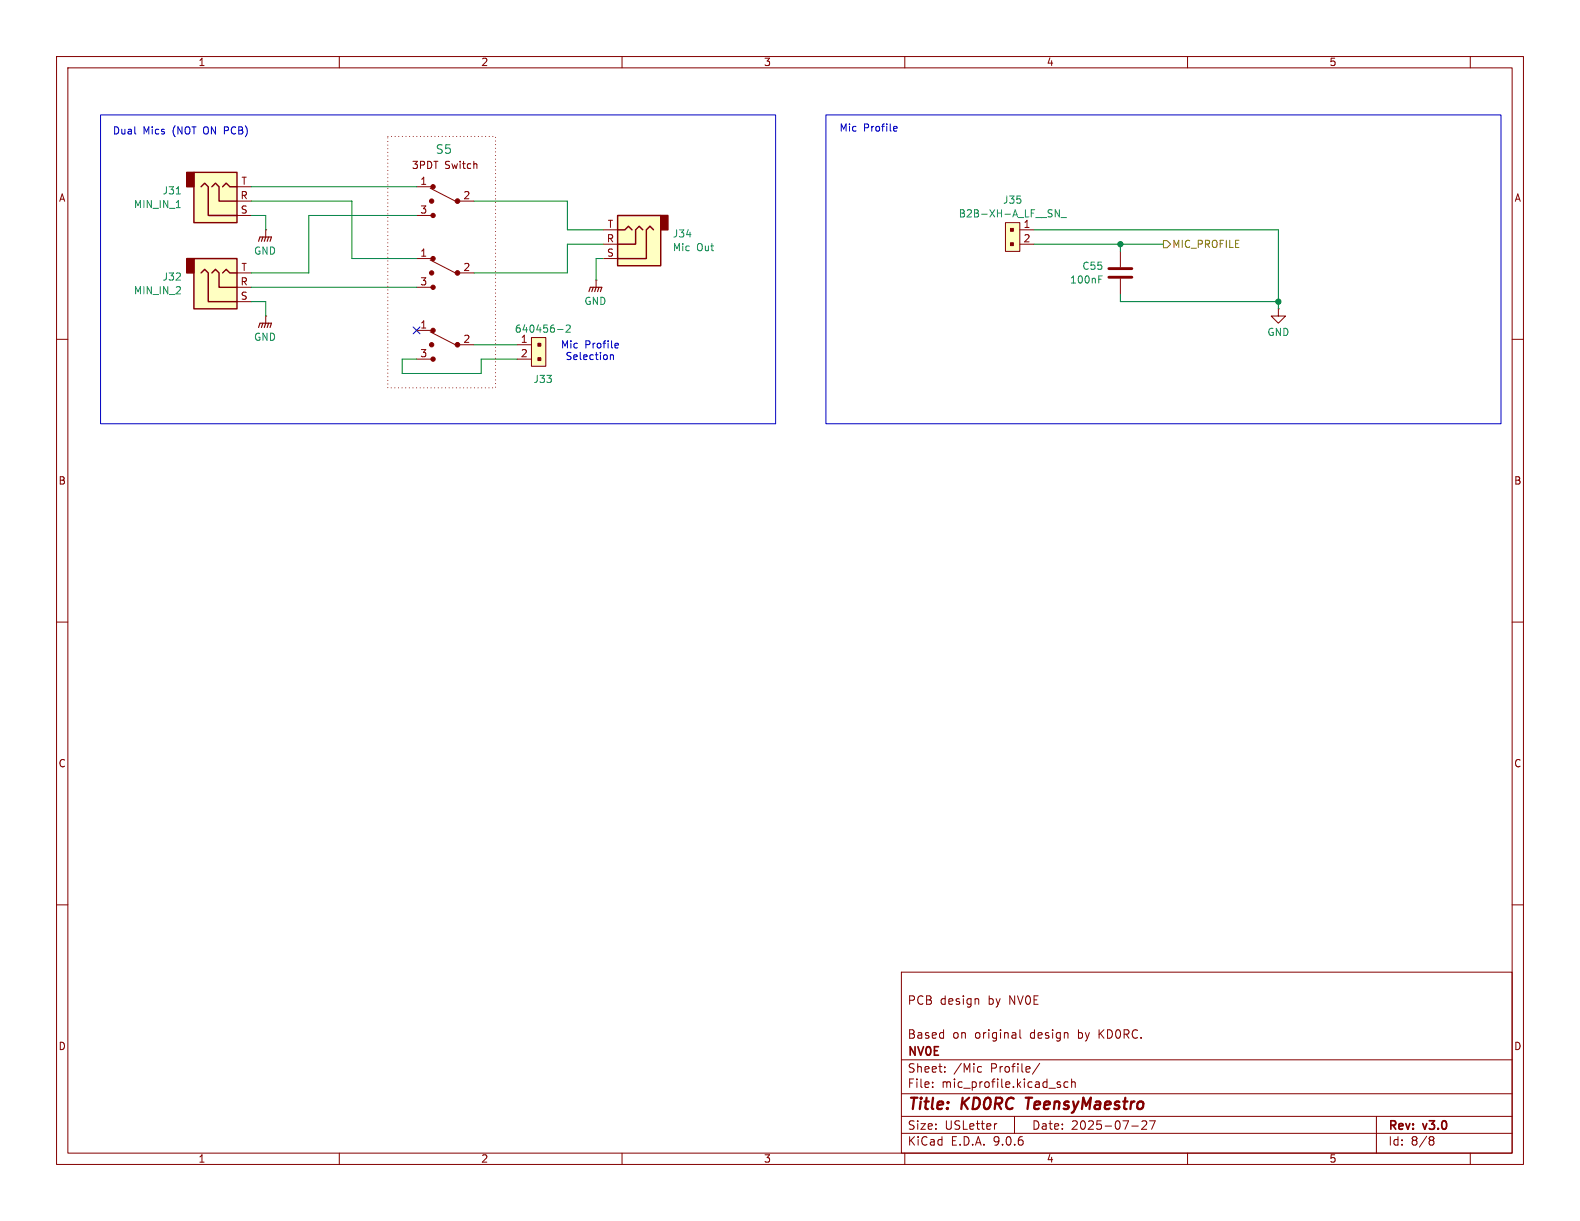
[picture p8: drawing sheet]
<svg xmlns="http://www.w3.org/2000/svg" width="279mm" height="216mm" viewBox="0 0 279 216" stroke-linecap="round" stroke-linejoin="round" font-family="sans-serif">
<g fill="none" stroke="#840000" stroke-width=".18">
<path d="M10 10h259.4v195.9h-259.4zM12 12h255.4v191.9h-255.4zM60 10v2M110 10v2M160 10v2M210 10v2M260 10v2M47 40.6h.1M47 40.6v1.3M10 60h2M267.4 60h2M10 110h2"/>
<path d="M267.4 110h2M10 160h2M159.4 171.9h108v32h-108zM172.9 176.6l.2 .2v.8M267.4 160h2M159.4 197.4h108M159.4 193.4h108M159.4 187.4h108M164.9 192.1v.2M164.9 191.4v.1M167.1 189.4v.2M167.1 188.7v.1"/>
<path d="M173.1 188.6l.5 .1M173.6 189.5l-.5 .1M176.3 198.7l-.3 .1M179.4 197.4v3M180.4 182.1v1.3l.2 .2M183.9 188l-1.3 1.9M187 191.7l.5 .2 .1 .2-.2 .2-.5-.1M187 191.4h.5M188.9 191.4l-.5-.1-.3 .3v.4l.2 .2h.6M189.5 191.4l.2-.1 .4 .1v.9M189.5 190.8v1.5M200.1 199.1h1.2"/>
<path d="M202.7 198.3v.5l-.8 .9h.9M203.3 198.2h1l-.7 1.5M243.4 197.4v6.5M60 203.9v2M110 203.9v2M159.4 200.4h108M160 203.9v2M210 203.9v2M253 201l.4 .1 .2 .2-.3 .3M253 201.6h.3M253.3 201.6l.2 .2 .1 .4-.2 .2-.4 .1M260 203.9v2"/>
</g>
<path d="M181.4 194.1h1.1M181.9 194.1l-.2 2" fill="none" stroke="#840000" stroke-width=".4"/>
<path d="M45.7 42.7l.3-.8h2l-.2 .8M46.5 41.9l-.3 .8M47 41.9l-.3 .8M47.5 41.9l-.3 .8" fill="none" stroke="#840000" stroke-width=".2"/>
<path d="M109.2 38.1h7.6v8.9h-7.6z" fill="#ffffc2"/>
<path d="M116.8 38.1h1.3v2.5h-1.3z" fill="#840000" stroke="#840000" stroke-width=".25"/>
<path d="M109.2 38.1h7.6v8.9h-7.6zM109.2 40.6h1.3l.6-.6 .7 .6M113.7 40.6l-.7-.6-.6 .6v2.6h-3.2M115.6 40.6l-.7-.6-.6 .6v5.1h-5.1" fill="none" stroke="#840000" stroke-width=".25"/>
<path d="M106.7 45.7h2.5M106.7 43.2h2.5M106.7 40.6h2.5" fill="none" stroke="#840000" stroke-width=".18"/>
<path d="M94 59.7h2.5v5.1h-2.5z" fill="#ffffc2"/>
<path d="M94 59.7h2.5v5.1h-2.5zM198.1 44.5v2.7M198.1 49.3v2.8M226.1 54.6v1.3h-1.3l1.3 1.3 1.2-1.3h-1.2M226.1 54.6h.1M91.4 61h2.6M91.4 63.5h2.6" fill="none" stroke="#840000" stroke-width=".18"/>
<g fill="#840000" stroke="#840000" stroke-width=".18">
<path d="M95.1 60.7h.5v.5h-.5z"/>
<path d="M95.1 63.2h.5v.6h-.5z"/>
</g>
<path d="M98.6 58.3h1M100.1 57.6l.5-.1 .2 .3-.7 .9h.7M194.3 49.4h.4M194.3 48.8h.6" fill="none" stroke="#008484" stroke-width=".18"/>
<path d="M196.1 47.5h4.1M196.1 49h4.1" fill="none" stroke="#840000" stroke-width=".51"/>
<path d="M177.8 39.4h2.5v5.1h-2.5z" fill="#ffffc2"/>
<g fill="none" stroke="#840000" stroke-width=".18">
<path d="M177.8 39.4h2.5v5.1h-2.5zM47 55.9h.1M47 55.9v1.3M73.7 45.7h2.5M73.7 50.8h2.5M73.7 58.4h2.5M76.1 46l4.4 2.3M76.1 58.7l4.4 2.3M81.3 48.3h2.5M105.4 49.5h.1M105.4 49.5v1.3M180.3 40.6h2.6"/>
<path d="M180.3 43.2h2.6M73.7 63.5h2.5M81.3 61h2.5"/>
</g>
<g fill="#840000" stroke="#840000" stroke-width=".18">
<path d="M178.7 40.4h.5v.5h-.5z"/>
<path d="M178.7 42.9h.5v.5h-.5z"/>
<circle cx="80.9" cy="48.3" r=".41"/>
<circle cx="76.6" cy="45.7" r=".38"/>
<circle cx="76.6" cy="50.8" r=".38"/>
<circle cx="76.3" cy="48.3" r=".38"/>
<circle cx="80.9" cy="61" r=".41"/>
<circle cx="76.6" cy="58.4" r=".38"/>
<circle cx="76.6" cy="63.5" r=".38"/>
<circle cx="76.3" cy="61" r=".38"/>
</g>
<path d="M186.6 37.1l.7 1.3v-1.3M187.6 38.5h1" fill="none" stroke="#008484" stroke-width=".18"/>
<path d="M45.7 57.9l.3-.7h2l-.2 .7M46.5 57.2l-.3 .7M47 57.2l-.3 .7M47.5 57.2l-.3 .7M104.1 51.6l.3-.8h2l-.2 .8M104.9 50.8l-.3 .8M105.4 50.8l-.2 .8M105.9 50.8l-.2 .8" fill="none" stroke="#840000" stroke-width=".2"/>
<path d="M34.3 30.5h7.6v8.9h-7.6z" fill="#ffffc2"/>
<path d="M33 30.5h1.3v2.5h-1.3z" fill="#840000" stroke="#840000" stroke-width=".25"/>
<path d="M34.3 30.5h7.6v8.9h-7.6zM35.6 33l.6-.6 .6 .6v5.1h5.1M37.5 33l.6-.6 .6 .6v2.6h3.2M39.4 33l.6-.6 .6 .6h1.3" fill="none" stroke="#840000" stroke-width=".25"/>
<path d="M41.9 38.1h2.5M41.9 35.6h2.5M41.9 33h2.5" fill="none" stroke="#840000" stroke-width=".18"/>
<path d="M31.2 34.3h.7M31.2 36.7h.7" fill="none" stroke="#008484" stroke-width=".18"/>
<path d="M34.3 45.7h7.6v8.9h-7.6z" fill="#ffffc2"/>
<path d="M33 45.7h1.3v2.6h-1.3z" fill="#840000" stroke="#840000" stroke-width=".25"/>
<path d="M34.3 45.7h7.6v8.9h-7.6zM35.6 48.3l.6-.7 .6 .7v5h5.1M37.5 48.3l.6-.7 .6 .7v2.5h3.2M39.4 48.3l.6-.7 .6 .7h1.3" fill="none" stroke="#840000" stroke-width=".25"/>
<path d="M73.7 33h2.5M73.7 38.1h2.5M76.1 33.3l4.4 2.3M81.3 35.6h2.5M41.9 53.3h2.5M41.9 50.8h2.5M41.9 48.3h2.5" fill="none" stroke="#840000" stroke-width=".18"/>
<g fill="#840000" stroke="#840000" stroke-width=".18">
<circle cx="80.9" cy="35.6" r=".41"/>
<circle cx="76.6" cy="33" r=".38"/>
<circle cx="76.6" cy="38.1" r=".38"/>
<circle cx="76.3" cy="35.6" r=".38"/>
</g>
<path d="M205.7 42.5h.7l.6 .7-.6 .6h-.7z" fill="none" stroke="#848400" stroke-width=".18"/>
<g fill="none" stroke="#008400" stroke-width=".18">
<path d="M44.4 35.6h17.8v10.1h11.5M44.4 38.1h2.6v2.5M44.4 33h29.3M73.7 38.1h-19.1v10.2h-10.2M83.8 35.6h16.5v5h6.4M44.4 53.3h2.6v2.6M44.4 50.8h29.3M106.7 43.2h-6.4v5.1h-16.5M106.7 45.7h-1.3v3.8M182.9 40.6h43.2v14M182.9 43.2h22.8M198.1 52.1v1.2h28"/>
<path d="M198.1 43.2v1.3M73.7 63.5h-2.6v2.5h14v-2.5h6.3M83.8 61h7.6"/>
</g>
<path d="M73.1 57.8l1.2 1.2M74.3 57.8l-1.2 1.2" fill="none" stroke="#000084" stroke-width=".18"/>
<path d="M17.8 20.3h119.4v54.6h-119.4zM23.9 23.6l.1 .1M146 20.3h119.4v54.6h-119.4zM158.2 22.3l.4 .1v.2l-.6 .2M158.6 23.1l-.4 .1M107.9 62.7v.9M107.9 62.9l.2-.2 .3 .1 .1 .8M108.9 60.7l.4 .1 .1 .2-.7 .1M109.3 61.5h-.4" fill="none" stroke="#0000c2" stroke-width=".18"/>
<path d="M68.6 24.1h19v44.5h-19z" fill="none" stroke="#840000" stroke-width=".18" stroke-dasharray="0 .6"/>
<g fill="#008400" stroke="#008400" stroke-width=".18">
<circle cx="198.1" cy="43.2" r=".46"/>
<circle cx="226.1" cy="53.3" r=".46"/>
</g>
<g font-size="2.8" fill="#840000">
<text x="160.4" y="196.8">Title:</text>
<text x="170.1" y="196.8">KD0RC</text>
<text x="182.3" y="196.8">TeensyMaestro</text>
</g>
<text font-size="2.1" fill="#008484" x="77" y="27.4">S5</text>
<g font-size="2.1" fill="#840000">
<text x="160.4" y="177.9">PCB</text>
<text x="166.2" y="177.9">design</text>
<text x="174.8" y="177.9">by</text>
<text x="178.6" y="177.9">NV0E</text>
<text x="160.4" y="183.9">Based</text>
<text x="168.4" y="183.9">on</text>
<text x="172.4" y="183.9">original</text>
<text x="182.3" y="183.9">design</text>
<text x="190.9" y="183.9">by</text>
<text x="194.7" y="183.9">KD0RC.</text>
<text x="160.4" y="189.9">Sheet:</text>
<text x="160.4" y="187.1">NV0E</text>
<text x="168.6" y="189.9">/Mic</text>
<text x="175.2" y="189.9">Profile/</text>
<text x="160.4" y="192.6">File:</text>
<text x="166.5" y="192.6">mic_profile.kicad_sch</text>
<text x="160.4" y="202.8">KiCad</text>
<text x="160.4" y="200">Size:</text>
<text x="167.1" y="200">USLetter</text>
<text x="168.1" y="202.8">E.D.A.</text>
<text x="175.7" y="202.8">9.0.6</text>
<text x="182.4" y="200">Date:</text>
<text x="189.4" y="200">2025-07-27</text>
<text x="245.4" y="200.2">Rev:</text>
<text x="245.4" y="202.8">Id:</text>
<text x="249.5" y="202.8">8/8</text>
<text x="251.8" y="200.2">v3.0</text>
</g>
<g font-size="1.8" fill="#840000">
<text x="35" y="11.9">1</text>
<text x="85" y="11.9">2</text>
<text x="135" y="11.9">3</text>
<text x="185" y="11.9">4</text>
<text x="235" y="11.9">5</text>
<text x="10.3" y="35.9">A</text>
<text x="42.4" y="35.3">R</text>
<text x="42.6" y="32.8">T</text>
<text x="72.7" y="30.1">3PDT</text>
<text x="74.2" y="32.8">1</text>
<text x="78.6" y="30.1">Switch</text>
<text x="81.8" y="35.3">2</text>
<text x="267.7" y="35.9">A</text>
<text x="42.5" y="37.8">S</text>
<text x="74.2" y="37.8">3</text>
<text x="107.4" y="40.4">T</text>
<text x="180.9" y="40.4">1</text>
<text x="74.2" y="45.5">1</text>
<text x="107.2" y="42.9">R</text>
<text x="107.2" y="45.5">S</text>
<text x="180.9" y="42.9">2</text>
<text x="42.4" y="50.5">R</text>
<text x="42.5" y="53.1">S</text>
<text x="42.6" y="48">T</text>
<text x="74.2" y="50.5">3</text>
<text x="81.8" y="48">2</text>
<text x="74.2" y="58.2">1</text>
<text x="74.2" y="63.2">3</text>
<text x="81.8" y="60.7">2</text>
<text x="92" y="60.7">1</text>
<text x="92" y="63.2">2</text>
<text x="10.3" y="85.9">B</text>
<text x="267.7" y="85.9">B</text>
<text x="10.3" y="135.9">C</text>
<text x="267.7" y="135.9">C</text>
<text x="10.3" y="185.9">D</text>
<text x="267.7" y="185.9">D</text>
<text x="35" y="205.8">1</text>
<text x="85" y="205.8">2</text>
<text x="135" y="205.8">3</text>
<text x="185" y="205.8">4</text>
<text x="235" y="205.8">5</text>
</g>
<g font-size="1.8" fill="#0000c2">
<text x="19.9" y="24">Dual</text>
<text x="25.3" y="24">Mics</text>
<text x="30.6" y="24">(NOT</text>
<text x="36.3" y="24">ON PCB)</text>
<text x="148.4" y="23.5">Mic</text>
<text x="152.7" y="23.5">Profile</text>
<text x="99.1" y="61.8">Mic</text>
<text x="99.9" y="63.9">Selection</text>
<text x="103.4" y="61.8">Profile</text>
</g>
<g font-size="1.8" fill="#008484">
<text x="28.7" y="34.6">J31</text>
<text x="23.6" y="37">MIN_IN_1</text>
<text x="169.4" y="38.6">B2B-XH-A_LF__SN_</text>
<text x="177.3" y="36.2">J35</text>
<text x="44.8" y="45.2">GND</text>
<text x="118.9" y="42.2">J34</text>
<text x="118.9" y="44.6">Mic</text>
<text x="123.2" y="44.6">Out</text>
<text x="191.3" y="47.9">C55</text>
<text x="23.6" y="52.2">MIN_IN_2</text>
<text x="28.7" y="49.8">J32</text>
<text x="189.1" y="50.3">100nF</text>
<text x="90.9" y="59">640456-2</text>
<text x="103.2" y="54.1">GND</text>
<text x="224" y="59.6">GND</text>
<text x="44.8" y="60.5">GND</text>
<text x="94.2" y="67.9">J33</text>
</g>
<text font-size="1.8" fill="#848400" x="207.2" y="44">MIC_PROFILE</text>
</svg>
